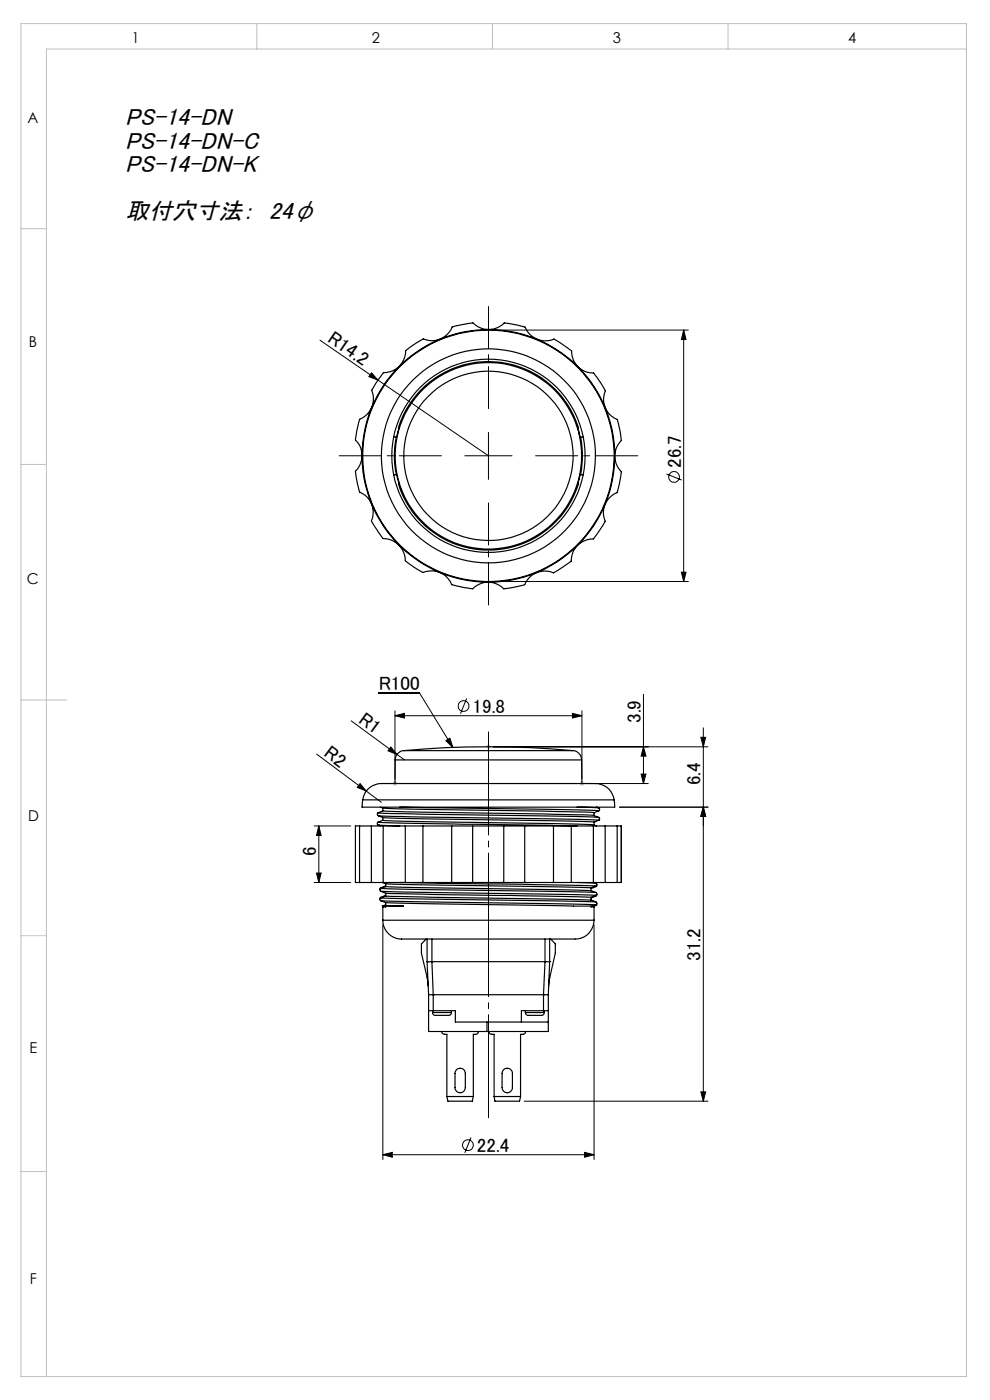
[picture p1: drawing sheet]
<svg xmlns="http://www.w3.org/2000/svg" width="210mm" height="297mm" viewBox="0 0 210 297" stroke-linecap="round" stroke-linejoin="round" font-family="sans-serif">
<g fill="none" stroke="#000" stroke-width=".21">
<path d="M67.9 72.2l12.3 8.4M78.8 79.1l1.4 1.5-2-.7zM104.6 70h41.4M145 70v53.4M145 70l.5 2h-1zM80.2 80.6l23.4 16.1M98.6 96.7h10M103.6 91.7v10M141.4 100.5l3.2 1.3M104.6 123.4h41.4M144.5 121.4h1l-.5 2zM67.2 160l13.7 10.2"/>
<path d="M74.5 152.9l9.7 7.2M80.3 147h8.7l7.1 11.6M82.9 158.5l1.3 1.6-1.9-.8zM83.8 151.8l2-.5v1zM83.8 150.8v14.4M83.8 151.8h39.6M94.6 157.1l.8-.5 .7 2zM99 148.2l-1.3 3.2M104.6 158.4h45.6M121.4 151.3l2 .5-2 .5zM123.4 150.8v14.4M136.5 158.4l.5 2h-1z"/>
<path d="M136.5 147.3v18.9M148.7 156.4h1l-.5 2zM149.2 154.4v79.2M66.6 175.2h7.8M67.6 175.2v12M67.6 175.2l.5 2h-1zM76.4 166.2l1.3 1.6-1.9-.8zM84.2 160.1l1.6 1.1M125.1 166.2h12.4M131.4 171.2h18.8M136 164.2h1l-.5 2zM149.2 171.2l.5 2h-1z"/>
<path d="M66.6 187.2h7.8M67.1 185.2h1l-.5 2zM81.2 196.2v49.8M126 196.2v49.8M111.2 233.6h39M148.7 231.6h1l-.5 2zM81.2 245l2-.5v1zM81.2 245h44.8M99.9 241.3l-1.3 3.3M124 244.5l2 .5-2 .5z"/>
<circle cx="143" cy="101.2" r="1.14"/>
<circle cx="98.3" cy="149.8" r="1.14"/>
<circle cx="99.3" cy="242.9" r="1.15"/>
</g>
<g fill="none" stroke="#c0c0c0" stroke-width=".21">
<path d="M4.4 5h200.6v287h-200.6zM54.5 5v5.4M104.5 5v5.4M154.4 5v5.4M205 10.4h-195.2v281.6M4.4 48.5h5.4M4.4 98.5h5.4M4.4 148.5h9.7M103.1 158.4h1M103.3 158.1l.7 .7M103.6 157.9v1M104 158.1l-.7 .7"/>
<path d="M83.3 166.2h1M83.4 165.9l.7 .7M83.8 165.7v1M84.1 165.9l-.7 .7M122.9 166.2h1M123.1 165.9l.7 .7M123.4 165.7v1M123.8 165.9l-.7 .7M4.4 198.5h5.4M4.4 248.5h5.4"/>
</g>
<path d="M93.6 96.7h-21.6M103.6 86.7v-21.7M113.6 96.7h21.7M103.6 106.7v21.7" fill="none" stroke="#000" stroke-width=".21" stroke-dasharray="30.5 1.3 1.3 1.3" stroke-dashoffset="21.6"/>
<path d="M103.6 237.1v-81.8" fill="none" stroke="#000" stroke-width=".21" stroke-dasharray="30.5 1.3 1.3 1.3" stroke-dashoffset="8.6"/>
<g fill="#000">
<path d="M78.8 79.1l1.4 1.5-2-.7zM94.6 157.1l.8-.5 .7 2zM76.4 166.2l1.3 1.6-1.9-.8zM82.9 158.5l1.3 1.6-1.9-.8z"/>
<path d="M145 70l.5 2h-1zM144.5 121.4h1l-.5 2zM149.2 171.2l.5 2h-1zM148.7 231.6h1l-.5 2z"/>
<path d="M83.8 151.8l2-.5v1zM121.4 151.3l2 .5-2 .5z"/>
<path d="M136.5 158.4l.5 2h-1zM136 164.2h1l-.5 2zM148.7 156.4h1l-.5 2zM149.2 171.2l.5 2h-1z"/>
<path d="M67.1 185.2h1l-.5 2zM67.6 175.2l.5 2h-1z"/>
<path d="M81.2 245l2-.5v1zM124 244.5l2 .5-2 .5z"/>
</g>
<g fill="none" stroke="#000" stroke-width=".25">
<path d="M81.4 79.1a4.6 4.6 0 0 0 4.6-4.7l3.8-2.5a4.6 4.6 0 0 0 6.1-2.5l4.4-.9a4.7 4.7 0 0 0 6.7 0l4.4 .9a4.6 4.6 0 0 0 6.1 2.5l3.7 2.5a4.6 4.6 0 0 0 4.7 4.7l2.5 3.8a4.6 4.6 0 0 0 2.6 6.1l.6 2.8 .2 1.6a4.7 4.7 0 0 0 0 6.7l-.9 4.4a4.6 4.6 0 0 0-2.5 6.1l-2.5 3.7a4.6 4.6 0 0 0-4.7 4.7l-3.8 2.5a4.5 4.5 0 0 0-6.1 2.5l-4.4 .9a4.5 4.5 0 0 0-6.6 0l-4.5-.9a4.6 4.6 0 0 0-6.1-2.5l-1.9-1.2-1.8-1.3a4.7 4.7 0 0 0-4.7-4.7l-2.5-3.8a4.6 4.6 0 0 0-2.5-6.1l-.9-4.4a4.6 4.6 0 0 0 0-6.7l.3-2.2 .6-2.2a4.7 4.7 0 0 0 2.5-6.1zM83.5 92.7h.6M84.1 92.7l.6-2h-.2a20 20 0 0 1 19.1-14 20 20 0 0 1 19.1 14h-.1l.4 2h.7M84.1 92.7a19.1 19.1 0 0 0 0 8M123.2 92.7a20.9 20.9 0 0 1 0 8M83.5 100.7h.6l.6 2h-.2a20 20 0 0 0 19.1 14 20 20 0 0 0 19.1-14h-.1l.4-2h.7M85.7 159.2a1.99 1.99 0 0 0-1.9 2M85.7 159.2a199.1 199.1 0 0 1 35.9 0M85.7 159.2h35.9M121.6 159.2a2 2 0 0 1 1.8 2M76.3 175.2h2.5M76.3 175.2h-.9v12h.9"/>
<path d="M76.3 175.2v12M76.9 169.7l-.1 1.5h53.6l-.1-1.5M76.9 169.7a4.4 4.4 0 0 1 5.2-3.5h43a4.4 4.4 0 0 1 5.2 3.5M76.9 169.7h53.4M78.8 175.2h2.5M78.8 175.2v12M80.2 174.4l-.2 .3 .2 .3M80.2 172.4l-.2 .3 .2 .3M80.2 173l1 .4v.6M80.2 175l.5 .2M80.3 175h.1M80.3 173h.1"/>
<path d="M80.3 174.4h.1M80.3 172.4h.1M80.3 175l4.5 .2M80.3 173l46.7 1M80.3 174.4l6.7 .3 35.4 .5M80.3 172.4l3.5 .2 36.4 .6 6.8 .2M80.7 171.2l.5 .2M81.2 174l-1 .4M81.2 172l-1 .4M81.2 174l6.5 .3 33.5 .5 4.7 .2M81.2 172l44.7 1M81.2 171.4v.6"/>
<path d="M81.2 171.4l42.6 .9 2.2 .1M81.2 173.4l4.8 .2 33.5 .6 6.5 .2M81.3 175.2h4.7M81.3 175.2v12M83.8 161.2h39.6M83.8 161.2v5M84.8 171.2l35.4 .6 6.8 .2M86 175.2h3.7M86 175.2v12M89.7 175.2h6.1M89.7 175.2v12M95.8 175.2h4.5"/>
<path d="M95.8 175.2v12M100.3 175.2h6.6M100.3 175.2v12M106.9 175.2h4.4M106.9 175.2v12M111.3 175.2h6.1M111.3 175.2v12M117.4 175.2h3.8M117.4 175.2v12M121.2 175.2h4.7M121.2 175.2v12M122.4 171.2l4.6 .2"/>
<path d="M123.4 161.2v5M125.9 175.2h2.5M125.9 175.2v12M126 172.4v.6l1 .4 .2 .3-.2 .3-1 .4M126 174.4v.6l.5 .2M126.5 171.2l.6 .3v.4l-1.1 .5M127 174h.1M127 173.4h.1M127 171.4h.1M127 172h.1M128.4 175.2h2.5M128.4 175.2v12"/>
<path d="M130.9 175.2h.9v12h-.9M130.9 175.2v12M76.3 187.2h2.5M78.8 187.2h2.5M80.8 188.5l45.6 .8M80.8 189.1l45.6 .8M80.8 188.5l-.2 .2 .2 .4M80.8 190.5l45.6 .8M80.8 191.1l45.6 .8M80.8 190.5l-.2 .2 .2 .4M80.8 189.1l1 .4M80.8 191.1l1 .4"/>
<path d="M81.1 187.2l.7 .3M81.2 195.2a4.1 4.1 0 0 0 4.9 4h34.5a4.6 4.6 0 0 0 5.2-2.7l.2-1.3M81.2 195.2h44.8M81.3 187.2h4.7M81.5 192.2l.3-.1 3.8 .1zM81.8 189.5l43.6 .9M81.8 187.5l43.6 .8M81.8 191.5l39.8 .7h4.1l.7-.3M81.8 190.1l43.6 .9M81.8 190.1l-1 .4M81.8 188.1l43.6 .8M81.8 188.1l-1 .4"/>
<path d="M81.8 192.2v.2h-.6v2.8M81.8 188l-1 .3-.2 .4M81.8 189.9l-1 .5-.2 .3M81.8 191.9l-.7 .3h.4M81.8 187.5v.6M81.8 189.5v.6M81.8 191.5v.6M84.8 187.2l41.6 .8M86 187.2h3.7M89.7 187.2h6.1M90.4 199.2l-1 1v2l1.2 5.1 .2 1.8M90.6 199.2v4.8"/>
<path d="M91.6 199.2v4.8M95.8 187.2h4.5M100.3 187.2h6.6M106.9 187.2h4.4M111.3 187.2h6.1M115.6 199.2v4.8M116.6 199.2v4.8M116.8 199.2l1 1v2l-1.3 5.6-.1 1.3M117.4 187.2h3.8M121.2 187.2h4.7M122.4 187.2l4 .2M125.4 191l1 .3"/>
<path d="M125.4 188.9l1 .4M125.4 192.2v.2h.6v2.8M125.4 188.3v.6M125.4 190.4v.6M125.9 187.2h2.5M126.1 187.2l.3 .2M126.4 189.3l.2 .3-.2 .3M126.4 187.4l.2 .2-.2 .4M126.4 191.3l.2 .3-.2 .3M126.4 189.9l-1 .5M126.4 188l-1 .3M126.6 191.7l-.1 .3-.7 .2"/>
<path d="M126.6 187.7l-.2 .4-1 .4M126.6 189.7l-.2 .4-1 .4M128.4 187.2h2.5M90.6 204h1M90.6 204l.3 7M90.6 204h.1M90.9 211h1M90.9 214.4h1M90.9 211v7.8h25.4v-7.8M91.6 204h.1M91.6 204l.3 7M91.6 204h24"/>
<path d="M91.8 214.8a.67 .67 0 0 0 .9 .6h2a.76 .76 0 0 0 1-.6M91.8 214.8h3.9M91.8 214.4v.4M91.9 211h.1M91.9 211h23.4M91.9 214.4h4.7v2.4h19.7M91.9 211v3.4M93.7 218.8a.6 .6 0 0 0 .6 .6h.5v13.2M95.7 214.4v.4M101.5 218.8a.6 .6 0 0 1-.6 .6h-.5v13.2M103.3 216.8v2M103.7 218.8a.6 .6 0 0 0 .6 .6h.5v13.2"/>
<path d="M111.4 214.8a.88 .88 0 0 0 1.3 .6h2.1a.57 .57 0 0 0 .7-.6M111.4 214.8h4.1M111.4 214.4v.4M111.5 218.8a.6 .6 0 0 1-.6 .6h-.5v13.2M115.3 211h.1M115.3 211h1M115.3 214.4h1M115.3 211v3.4M115.3 214.4h-4.7v2.4M115.5 214.4v.4M115.6 204h.1M115.6 204h1"/>
<path d="M115.6 204l-.3 7M116.6 204l-.3 7M116.6 204h.1M94.8 232.6h5.6M94.8 232.6l.2 1h5.2l.2-1M97 226.8a1.1 1.1 0 0 1 1.7 .9v3a1.09 1.09 0 0 1-1.1 1.1 1.09 1.09 0 0 1-1.1-1.1v-3.2zM104.8 232.6h5.6M104.8 232.6l.2 1h5.2l.2-1M106.8 226.9a1.09 1.09 0 0 1 1.2-.2 1.09 1.09 0 0 1 .7 1v3a1.09 1.09 0 0 1-1.1 1.1 1.09 1.09 0 0 1-1.1-1.1v-3z"/>
<circle cx="103.6" cy="96.7" r="19.8"/>
<circle cx="103.6" cy="96.7" r="22.7"/>
<circle cx="103.6" cy="96.7" r="18"/>
<circle cx="103.6" cy="96.7" r="20.5"/>
<circle cx="103.6" cy="96.7" r="26.7"/>
<circle cx="103.6" cy="96.7" r="26.8"/>
</g>
<g font-size="5.1">
<text x="26.6" y="26.6">PS-14-DN</text>
<text x="26.6" y="31.6">PS-14-DN-C</text>
<text x="26.6" y="36.5">PS-14-DN-K</text>
<text x="26.6" y="46.4">取付穴寸法：　24φ</text>
</g>
<g font-size="4.1">
<text x="69.2" y="72.4" transform="rotate(34 69.2 72.4)">R14.2</text>
<text x="144.5" y="99.3" transform="rotate(-90 144.5 99.3)">26.7</text>
<text x="80.4" y="146.4">R100</text>
<text x="75.8" y="153.2" transform="rotate(36 75.8 153.2)">R1</text>
<text x="100.2" y="151.2">19.8</text>
<text x="135.9" y="153.4" transform="rotate(-90 135.9 153.4)">3.9</text>
<text x="68.5" y="160.3" transform="rotate(37 68.5 160.3)">R2</text>
<text x="148.6" y="166.6" transform="rotate(-90 148.6 166.6)">6.4</text>
<text x="67.1" y="181.5" transform="rotate(-90 67.1 181.5)">6</text>
<text x="148.6" y="203.8" transform="rotate(-90 148.6 203.8)">31.2</text>
<text x="101.2" y="244.4">22.4</text>
</g>
<g font-size="3.2">
<text x="27.9" y="9.1">1</text>
<text x="78.9" y="9.1">2</text>
<text x="130" y="9.1">3</text>
<text x="179.9" y="9.1">4</text>
<text x="5.8" y="26.1">A</text>
<text x="6.1" y="73.7">B</text>
<text x="5.7" y="123.8">C</text>
<text x="6" y="174.1">D</text>
<text x="6.3" y="223.5">E</text>
<text x="6.4" y="272.4">F</text>
</g>
</svg>
